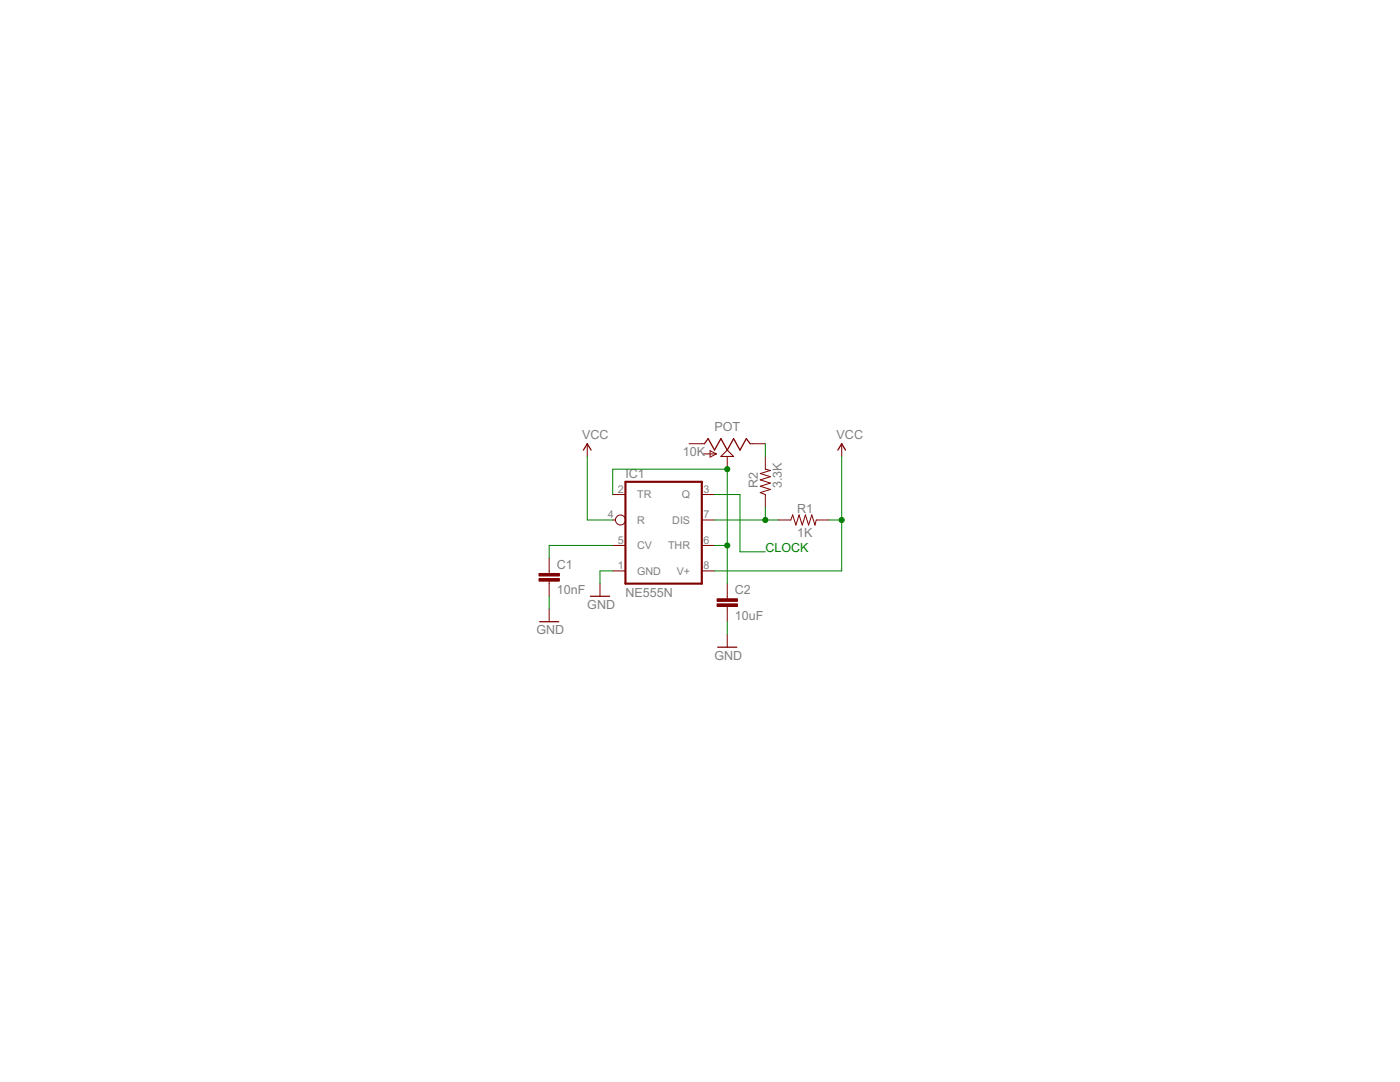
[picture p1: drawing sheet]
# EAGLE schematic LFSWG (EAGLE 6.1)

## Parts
C1  10nF  CAP  [E5-5]
C2  10uF  CAP  [E5-5]
IC1  NE555N  [DIL08-ROUND]
POT  10K  POT-RV16AF-20  [POT_ALPHA_RV16AF-20]
R1  1K  RESISTORPTH-1/4W  [AXIAL-0.4]
R2  3.3K  RESISTORPTH-1/4W  [AXIAL-0.4]

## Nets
GND: C1.- C2.- IC1.1(GND)
N$1: IC1.7(DIS) R1.P$1 R2.P$1
N$2: C2.+ IC1.2(TR) IC1.6(THR) POT.2(S)
N$3: IC1.3(Q)
N$4: C1.+ IC1.5(CV)
N$5: POT.3(E) R2.P$2
VCC: IC1.4(R) IC1.8(V+) R1.P$2
Unconnected: POT.1(A)

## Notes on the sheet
- CLOCK
